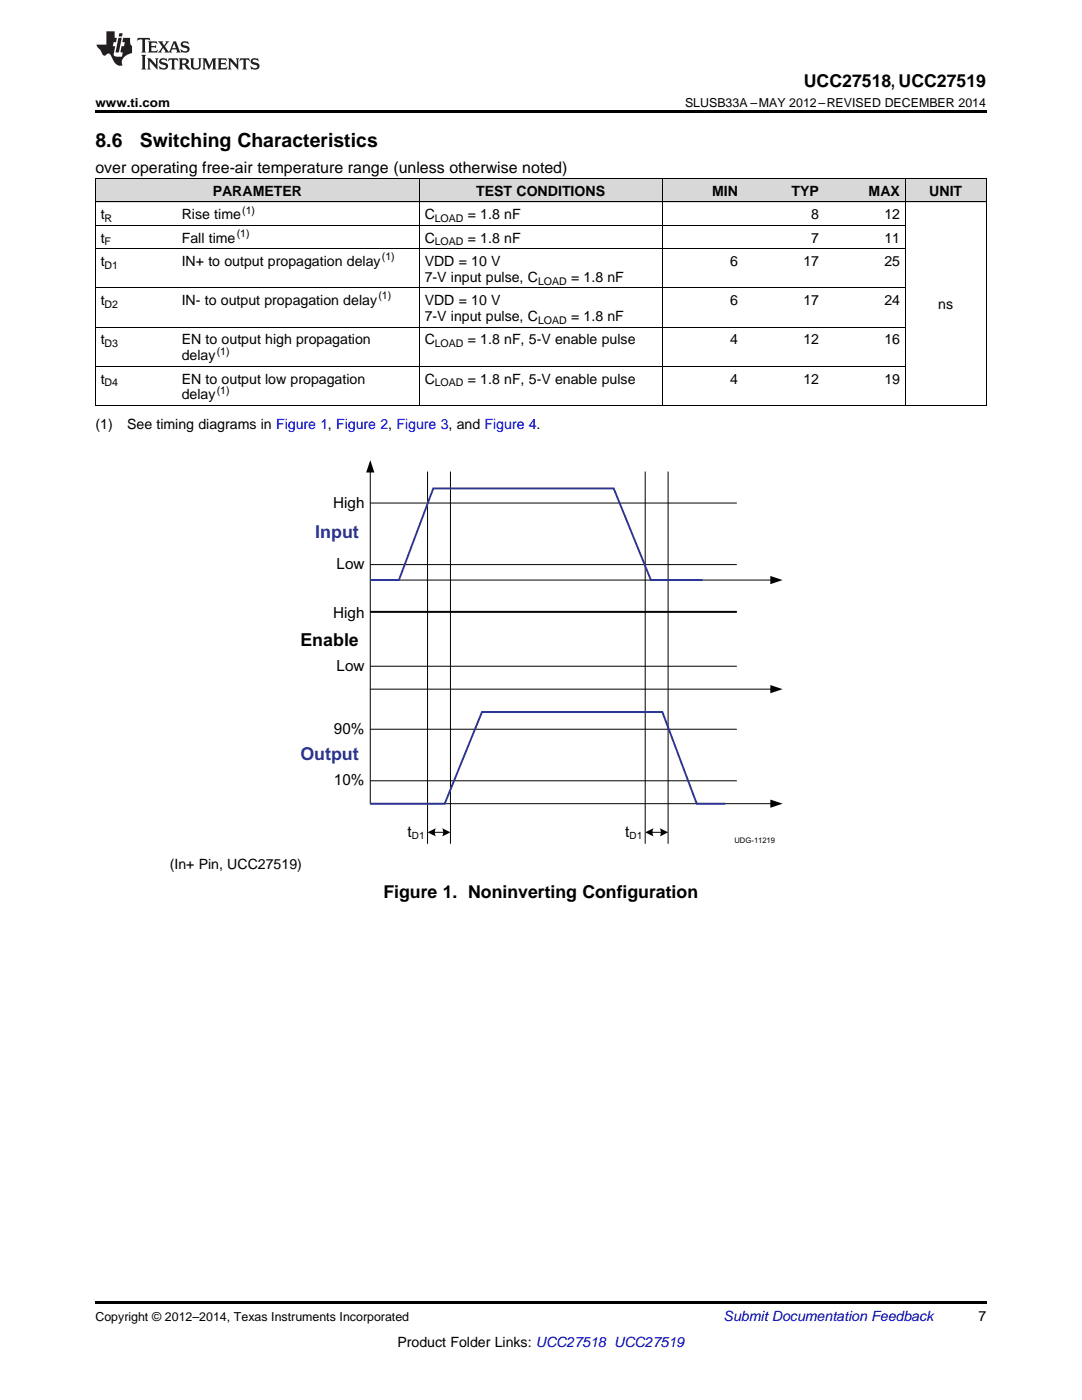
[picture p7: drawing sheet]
<svg xmlns="http://www.w3.org/2000/svg" width="216mm" height="279mm" viewBox="0 0 216 279" stroke-linecap="round" stroke-linejoin="round" font-family="sans-serif">
<g fill="#d8d8d8">
<path d="M19 35.7h16.2v4.7h-16.2z"/>
<path d="M35.2 35.7h48.5v4.7h-48.5z"/>
<path d="M83.7 35.7h48.5v4.7h-48.5z"/>
<path d="M132.2 35.7h16.1v4.7h-16.1z"/>
<path d="M148.3 35.7h16.2v4.7h-16.2z"/>
<path d="M164.5 35.7h16.2v4.7h-16.2z"/>
<path d="M180.7 35.7h16.1v4.7h-16.1z"/>
</g>
<path d="M19 259.7h177.8v.5h-177.8z" fill="#000"/>
<path d="M73.9 94.1v66.3h80M73.9 100.4h73.1" fill="none" stroke="#010202" stroke-width=".2"/>
<g fill="#010202">
<path d="M73.9 91.8l.8 2.5h-1.6z"/>
<path d="M153.7 159.6l2.5 .8-2.5 .8z"/>
</g>
<path d="M73.9 137.5h80" fill="none" stroke="#010202" stroke-width=".2"/>
<path d="M153.7 136.7l2.5 .8-2.5 .9z" fill="#010202"/>
<path d="M85.3 94.1v74.3M89.9 94.1v74.3M128.7 94.1v74.3M133.3 94.1v74.3M73.9 112.7h73.1M73.9 133h73.1M73.9 122.1h73.1M73.9 155.8h73.1M73.9 145.5h73.1M73.9 160.4h14.8M86.6 166.1h2" fill="none" stroke="#010202" stroke-width=".2"/>
<path d="M73.9 160.4h14.8l7.5-18.3h36l6.8 18.3h5.7" fill="none" stroke="#2b3695" stroke-width=".38"/>
<g fill="#010202">
<path d="M85.3 166.1l1.7-.8a1.71 1.71 0 0 0 0 1.6z" fill-rule="evenodd"/>
<path d="M88.2 165.3l1.7 .8-1.7 .8a1.86 1.86 0 0 0 0-1.6z" fill-rule="evenodd"/>
</g>
<path d="M130 166.1h2.1" fill="none" stroke="#010202" stroke-width=".2"/>
<g fill="#010202">
<path d="M128.7 166.1l1.7-.8a1.71 1.71 0 0 0 0 1.6z" fill-rule="evenodd"/>
<path d="M131.7 165.3l1.6 .8-1.6 .8a1.86 1.86 0 0 0 0-1.6z" fill-rule="evenodd"/>
</g>
<path d="M73.9 115.8h80" fill="none" stroke="#010202" stroke-width=".2"/>
<path d="M153.7 114.9l2.5 .9-2.5 .8z" fill="#010202"/>
<path d="M73.9 115.8h5.7l6.9-18.3h36l7.4 18.3h10.3" fill="none" stroke="#2b3695" stroke-width=".38"/>
<path d="M73.9 122.1h73.1" fill="none" stroke="#010202" stroke-width=".38"/>
<g fill="none" stroke="#000" stroke-width=".2">
<path d="M19 35.6h177.8M19.1 35.7v45.3M83.6 35.7v45.3M132.1 35.7v45.3M180.6 35.7v45.3M196.8 35.7v45.3M19 57.4h161.7M19 49.6h161.7M19 45h161.7M19 40.3h177.8M19 73.1h161.7M19 65.3h161.7"/>
<path d="M19 80.9h177.8"/>
</g>
<path d="M19 22h177.8v.5h-177.8zM19 81h.2zM83.6 81h.1zM132.1 81h.1zM148.2 81h.1zM164.4 81h.1zM180.6 81h.1zM196.7 81h.1z" fill="#000"/>
<g fill="#231f20">
<path d="M27.5 7.6l-.1 .5 .4-.2h.6v.1v2.1l-.2 .4h1l-.3-.4v-2.1l.1-.1h.5l.5 .2-.2-.5zM29.5 8.3l.2 .3v1.5l-.2 .4h1.8l.2-.6a1.04 1.04 0 0 1-1.3 .2v-.7h.6l.3 .2v-.6l-.3 .2h-.6v-.6l.8-.1 .4 .3-.2-.5zM31.5 8.3l.9 1.1-.9 1.1h.8l-.2-.2 .5-.7 .4 .7-.2 .2h1.5l-.1-.2 .1-.4h.9l.1 .4-.2 .2h1l-.3-.3-.7-1.9h-.5l-.9 2-.8-1 .9-1h-.8l.1 .3-.3 .5-.4-.6 .2-.2zM34.7 8.6l.4 1h-.7zM36.3 8.4a.63 .63 0 0 0-.2 .7 .63 .63 0 0 0 .6 .4l.6 .2 .1 .2a.75 .75 0 0 1-.7 .4 .75 .75 0 0 1-.6-.5l.1 .7 .1-.1a1.11 1.11 0 0 0 1.5-.6 1.13 1.13 0 0 0-1.2-.8l-.1-.4a1.04 1.04 0 0 1 1.2 .2l-.2-.5-.1 .1-.5-.2zM28.2 10.9l.2 .4v2.2l-.2 .4h1l-.3-.4v-2.2l.3-.4zM29.3 11.6l.3 .4v1.5l-.3 .4h.8l-.2-.4v-1.3l1.5 1.7v-1.9l.2-.4h-.7l.2 .4v.9l-1.1-1.3zM32 11.8a.62 .62 0 0 0-.2 .7 .62 .62 0 0 0 .6 .4l.6 .1 .1 .3a.76 .76 0 0 1-.7 .3 .76 .76 0 0 1-.6-.4l.1 .7 .1-.1a1.11 1.11 0 0 0 1.5-.6 1.13 1.13 0 0 0-1.2-.8l-.1-.4a1.04 1.04 0 0 1 1.2 .2l-.2-.6-.1 .1-.5-.1zM33.7 11.6l-.2 .6a.61 .61 0 0 1 .8-.3v1.6l-.2 .4h.9l-.2-.4v-1.6a.63 .63 0 0 1 .8 .3l-.2-.6zM35.6 11.6l.3 .4v1.5l-.3 .4h1l-.2-.2v-.8l.5 .2a.76 .76 0 0 0 1.2 .7l-1-1a.58 .58 0 0 0 .6-.5 .58 .58 0 0 0-.5-.6zM36.4 11.9h.1a.45 .45 0 0 1 .5 .1 .45 .45 0 0 1 .1 .5l-.7 .2zM37.9 11.6l.2 .2a2.17 2.17 0 0 0 .3 1.9 .99 .99 0 0 0 1.6-.6v-1.1l.2-.4h-.7l.2 .2a1.92 1.92 0 0 1-.2 1.8 .6 .6 0 0 1-.9-.5v-1.1l.2-.4zM40.4 11.6l.2 .4v1.5l-.2 .4h.7l-.2-.4v-1.4l.8 1.8 .8-1.8v1.4l-.2 .4h.9l-.2-.4v-1.5l.2-.4h-.8l-.6 1.5-.6-1.5zM43.4 11.6l.2 .4v1.5l-.2 .4h1.8l.2-.6a1.04 1.04 0 0 1-1.3 .1v-.6h.5l.4 .2v-.6l-.4 .2h-.5v-.7h.8l.3 .3-.1-.6zM45.5 11.6l.2 .4v1.5l-.2 .4h.7l-.2-.4v-1.3l1.5 1.7v-1.9l.2-.4h-.7l.2 .4v.9l-1.1-1.3zM47.9 11.6l-.1 .6a.61 .61 0 0 1 .8-.3v1.6l-.3 .4h1l-.3-.4 .1-1.6a.63 .63 0 0 1 .7 .3l-.1-.6zM50.2 11.8a.62 .62 0 0 0-.2 .7 .62 .62 0 0 0 .6 .4l.6 .1 .2 .3a.76 .76 0 0 1-.8 .3 .76 .76 0 0 1-.6-.4l.1 .7 .2-.1a1.11 1.11 0 0 0 1.5-.6 1.13 1.13 0 0 0-1.3-.8l-.1-.4a1.04 1.04 0 0 1 1.2 .2l-.1-.6-.2 .1-.5-.1z"/>
<path d="M21.2 6.3v2.6h-1.9l.1 .4 .7 .9a.91 .91 0 0 0 1 .8 .56 .56 0 0 1 .5-.3 .56 .56 0 0 1 .5 .3l.4 .8a1.53 1.53 0 0 0 1.9 1.2 1.54 1.54 0 0 1 1-2.1l.9-.3v-1.4a1.52 1.52 0 0 1-.3-1.6h-1.4l-.2 .8h.5l-.2 .8h-.4l-.2 1v.2l.4 .1-.2 .8a1.93 1.93 0 0 1-1.6-.3l.3-1.8h-.5l.2-.8h.4l.2-.8h-.4v-1.3zM23.6 7.6l-.6 2.9h.7l.6-2.9zM23.8 6.6l-.1 .7h.6l.2-.7z"/>
</g>
<g font-size="3.9">
<text x="19" y="29.3">8.6</text>
<text x="27.9" y="29.3">Switching Characteristics</text>
</g>
<g font-size="3.6" fill="#2b3695">
<text x="62.9" y="107.5">Input</text>
<text x="59.9" y="151.7">Output</text>
</g>
<text font-size="3.6" fill="#010202" x="59.9" y="128.9">Enable</text>
<g font-size="3.5">
<text x="160.4" y="17.3">UCC27518, UCC27519</text>
<text x="76.5" y="179.2">Figure 1. Noninverting Configuration</text>
</g>
<text font-size="3.2" x="19" y="34.4">over operating free-air temperature range (unless otherwise noted)</text>
<g font-size="3" fill="#010202">
<text x="66.5" y="101.3">High</text>
<text x="67.2" y="113.6">Low</text>
<text x="66.5" y="123.3">High</text>
<text x="67.2" y="133.9">Low</text>
<text x="66.6" y="146.4">90%</text>
<text x="66.6" y="156.7">10%</text>
<text x="81.3" y="167">t</text>
<text x="124.8" y="167">t</text>
</g>
<g font-size="2.8">
<text x="42.4" y="39.1">PARAMETER</text>
<text x="95" y="39.1">TEST CONDITIONS</text>
<text x="142.1" y="39.1">MIN</text>
<text x="157.9" y="39.1">TYP</text>
<text x="173.3" y="39.1">MAX</text>
<text x="185.4" y="39.1">UNIT</text>
<text x="20.1" y="43.7">t</text>
<text x="36.3" y="43.7">Rise time</text>
<text x="84.7" y="43.7">C</text>
<text x="93.3" y="43.7">= 1.8 nF</text>
<text x="161.9" y="43.7">8</text>
<text x="176.5" y="43.7">12</text>
<text x="20.1" y="48.4">t</text>
<text x="20.1" y="53.1">t</text>
<text x="36.3" y="48.4">Fall time</text>
<text x="36.3" y="53.1">IN+ to output propagation delay</text>
<text x="84.7" y="48.4">C</text>
<text x="84.7" y="53.1">VDD = 10 V</text>
<text x="93.3" y="48.4">= 1.8 nF</text>
<text x="145.7" y="53.1">6</text>
<text x="160.3" y="53.1">17</text>
<text x="161.9" y="48.4">7</text>
<text x="176.5" y="48.4">11</text>
<text x="176.5" y="53.1">25</text>
<text x="84.7" y="56.2">7-V input pulse, C</text>
<text x="114" y="56.2">= 1.8 nF</text>
<text x="20.1" y="60.9">t</text>
<text x="36.3" y="60.9">IN- to output propagation delay</text>
<text x="84.7" y="60.9">VDD = 10 V</text>
<text x="84.7" y="64.1">7-V input pulse, C</text>
<text x="114" y="64.1">= 1.8 nF</text>
<text x="145.7" y="60.9">6</text>
<text x="160.3" y="60.9">17</text>
<text x="176.5" y="60.9">24</text>
<text x="187.2" y="61.7">ns</text>
<text x="20.1" y="68.7">t</text>
<text x="36.3" y="68.7">EN to output high propagation</text>
<text x="36.3" y="71.9">delay</text>
<text x="84.7" y="68.7">C</text>
<text x="93.3" y="68.7">= 1.8 nF, 5-V enable pulse</text>
<text x="145.7" y="68.7">4</text>
<text x="160.3" y="68.7">12</text>
<text x="176.5" y="68.7">16</text>
<text x="20.1" y="76.6">t</text>
<text x="36.3" y="76.6">EN to output low propagation</text>
<text x="84.7" y="76.6">C</text>
<text x="93.3" y="76.6">= 1.8 nF, 5-V enable pulse</text>
<text x="145.7" y="76.6">4</text>
<text x="160.3" y="76.6">12</text>
<text x="176.5" y="76.6">19</text>
<text x="36.3" y="79.7">delay</text>
<text x="19" y="85.6">(1)</text>
<text x="25.4" y="85.6">See timing diagrams in Figure 1, Figure 2, Figure 3, and Figure 4.</text>
<text x="33.9" y="173.4">(In+ Pin, UCC27519)</text>
<text x="195.3" y="263.6">7</text>
<text x="79.3" y="268.9">Product Folder Links: UCC27518 UCC27519</text>
</g>
<text font-size="2.8" fill="#0000c8" x="144.4" y="263.6">Submit Documentation Feedback</text>
<g font-size="2.5">
<text x="19" y="21.4">www.ti.com</text>
<text x="136.7" y="21.4">SLUSB33A –MAY 2012–REVISED DECEMBER 2014</text>
<text x="19" y="263.6">Copyright © 2012–2014, Texas Instruments Incorporated</text>
</g>
<g font-size="2.1">
<text x="20.9" y="44.3">R</text>
<text x="47.2" y="47.3">(1)</text>
<text x="48.3" y="42.6">(1)</text>
<text x="86.7" y="44.3">LOAD</text>
<text x="20.9" y="49">F</text>
<text x="20.9" y="53.6">D1</text>
<text x="76.2" y="51.9">(1)</text>
<text x="86.7" y="49">LOAD</text>
<text x="75.5" y="59.8">(1)</text>
<text x="107.4" y="56.8">LOAD</text>
<text x="20.9" y="61.5">D2</text>
<text x="107.4" y="64.6">LOAD</text>
<text x="20.9" y="69.3">D3</text>
<text x="43.3" y="70.8">(1)</text>
<text x="86.7" y="69.3">LOAD</text>
<text x="20.9" y="77.1">D4</text>
<text x="86.7" y="77.1">LOAD</text>
<text x="43.3" y="78.6">(1)</text>
</g>
<g font-size="2" fill="#010202">
<text x="82.2" y="167.4">D1</text>
<text x="125.6" y="167.4">D1</text>
</g>
<text font-size="1.5" fill="#010202" x="146.5" y="168.2">UDG-11219</text>
</svg>
